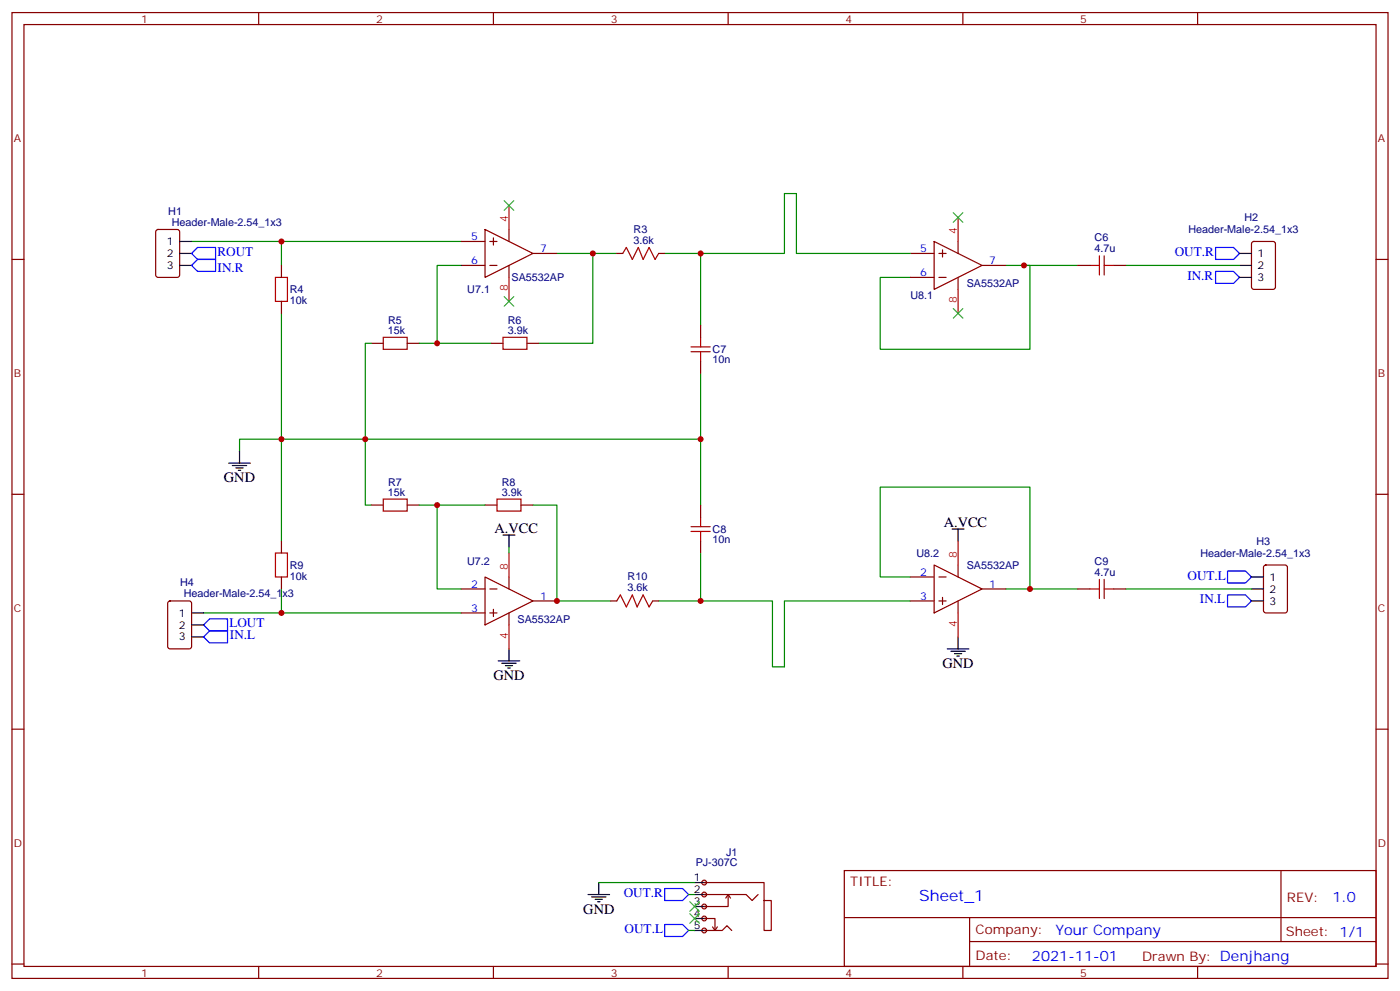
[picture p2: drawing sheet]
<svg xmlns="http://www.w3.org/2000/svg" width="412mm" height="292mm" viewBox="0 0 412 292" stroke-linecap="round" stroke-linejoin="round" font-family="sans-serif">
<g fill="none" stroke="#870000" stroke-width=".35">
<path d="M3.5 3.7h405.4v284.3h-405.4zM7.1 7.2h398.2v277.3h-398.2zM76.2 3.7v3.5M145.3 3.7v3.5M214.5 3.7v3.5M283.6 3.7v3.5M352.8 3.7v3.5M3.5 76.4h3.6M368.9 71.3l.5-.2h5.6l.7 .4v13l-.5 .6-5.8 .1-.7-.5v-12.9zM405.3 76.4h3.6M3.5 145.5h3.6M405.3 145.5h3.6"/>
<path d="M372.4 166.5l.5-.2h5.6l.7 .5v12.9l-.4 .7h-5.9l-.7-.4v-13zM3.5 214.7h3.6M405.3 214.7h3.6M248.7 256.3h156.6v28.2h-156.6zM377.3 256.3v20.9M248.7 270.1h156.5M285.6 277.2h119.6M285.6 270.1v14.2M3.5 283.8h3.6M76.2 284.5v3.5M145.3 284.5v3.5M214.5 284.5v3.5"/>
<path d="M283.6 284.5v3.5M352.8 284.5v3.5M405.3 283.8h3.6"/>
</g>
<path d="M358.1 79.9h5.3l1.7 1.8-1.7 1.7h-5.3zM358.1 72.8h5.3l1.7 1.8-1.7 1.8h-5.3zM361.6 175.2h5.3l1.8 1.7-1.8 1.8h-5.3zM361.6 168.1h5.3l1.8 1.8-1.8 1.7h-5.3z" fill="none" stroke="#00f" stroke-width=".35"/>
<path d="M365.1 74.6h3.6M365.1 78.1h3.6M365.1 81.7h3.6M368.7 176.9h3.5M368.7 169.9h3.5M368.7 173.4h3.5" fill="none" stroke="#000" stroke-width=".35"/>
<path d="M56.4 71.1h79.4M60 180.4h75.8" fill="none" stroke="#008700" stroke-width=".35"/>
<g fill="#f0f0f0" stroke="#870000" stroke-width=".35">
<circle cx="207.4" cy="273.9" r=".71"/>
<circle cx="207.4" cy="270.4" r=".71"/>
<circle cx="207.4" cy="266.9" r=".71"/>
<circle cx="207.4" cy="263.3" r=".71"/>
<circle cx="207.4" cy="259.8" r=".71"/>
</g>
<g fill="none" stroke="#000" stroke-width=".35">
<path d="M52.9 78.1h3.5M52.9 71.1h3.5M52.9 74.6h3.5M67.4 136.3h6.3M68.4 137.1h4.3M69.5 137.8h2.1M70.2 138.5h.7M70.6 132.8v3.5M148.2 157.5h3.5M149.9 157.5v3.5M280.5 155.8h3.5M282.2 155.8v3.5"/>
<path d="M56.4 187.5h3.6M56.4 180.4h3.6M56.4 184h3.6M146.8 194.6h6.3M147.8 195.3h4.2M148.9 196h2.1M149.6 196.7h.7M149.9 191v3.6M279 191h6.4M280.1 191.7h4.2M281.2 192.4h2.1M281.9 193.1h.7"/>
<path d="M282.2 187.5v3.5M176.4 259.8v3.5M204.6 259.8h3.5M173.2 263.3h6.4M174.3 264.1h4.2M175.3 264.8h2.1M176 265.5h.7M204.6 263.3h3.5M204.6 266.9h3.5M204.6 270.4h3.5M204.6 273.9h3.5"/>
</g>
<g fill="none" stroke="#870000" stroke-width=".35">
<path d="M46.1 67.8l.5-.2h5.6l.7 .4v13l-.4 .6-5.9 .1-.7-.5v-12.9zM82.9 78.1v3.6M135.8 78.1h7.1M135.8 71.1h7.1M142.9 67.6l14.1 7-14.1 7.1zM144.3 78.1h2.1M144.3 71.1h2.1M145.3 70v2.1M149.9 67.6v3.5M149.9 78.1v3.6M157 74.6h7M181.7 74.6h1.7"/>
<path d="M194 74.6h1.8M268.1 74.6h7.1M275.2 71.1l14.1 7-14.1 7.1zM276.6 74.6h2.1M277.6 73.6v2.1M282.2 71.1v3.5M289.3 78.1h7M317.5 78.1h3.5M328.1 78.1h3.5M82.9 88.7v3.6M206.4 95.8v3.5M268.1 81.7h7.1"/>
<path d="M276.6 81.7h2.1M282.2 81.7v3.5M109.4 101.1h3.5M119.9 101.1h3.6M144.6 101.1h3.6M155.2 101.1h3.5M206.4 106.4v3.5M82.9 159.3v3.5M109.4 148.7h3.5M119.9 148.7h3.6M142.9 148.7h3.5M153.5 148.7h3.5"/>
<path d="M206.4 148.7v3.5M206.4 159.3v3.5M49.6 177.1l.5-.2h5.6l.7 .4v13l-.4 .7h-5.9l-.7-.4v-13zM82.9 169.9v3.5M135.8 173.4h7.1M142.9 169.9l14.1 7-14.1 7.1zM144.3 173.4h2.1M145.3 179.4v2.1M149.9 169.9v3.5M157 176.9h7M179.9 176.9h1.8M192.3 176.9h1.7"/>
<path d="M268.1 176.9h7.1M268.1 169.9h7.1M275.2 166.3l14.1 7.1-14.1 7zM276.6 176.9h2.1M276.6 169.9h2.1M277.6 175.9v2.1M282.2 166.3v3.6M282.2 176.9v3.5M289.3 173.4h7M317.5 173.4h3.5M328.1 173.4h3.5M135.8 180.4h7.1"/>
<path d="M144.3 180.4h2.1M149.9 180.4v3.6M207.4 259.8h17.7v5.3h2.1v8.8h-2.1v-8.8M207.4 263.3h12.4l1.7 1.8 1.8-1.8M207.4 273.9h5.3l1.4-1.4 1.4 1.4M207.4 270.4h3.2v3.5M209.9 272.9l.7 1M211.3 272.9l-.7 1M214.5 263.3v3.6h-7.1M214.5 263.3l.7 1.1M214.5 263.3l-.7 1.1"/>
</g>
<path d="M56.4 74.6l1.8-1.8h5.3v3.6h-5.3zM58.2 76.4h5.3v3.5h-5.3l-1.8-1.8zM60 184l1.7-1.8h5.3v3.5h-5.3zM60 187.5l1.7-1.8h5.3v3.6h-5.3zM195.8 261.6h5.3l1.7 1.7-1.7 1.8h-5.3zM195.8 272.2h5.3l1.7 1.7-1.7 1.8h-5.3z" fill="none" stroke="#00f" stroke-width=".35"/>
<g fill="none" stroke="#008700" stroke-width=".35">
<path d="M82.9 71.1v7M135.8 78.1h-7v23M164 74.6h17.7M174.6 74.6v26.5h-15.9M195.8 74.6h10.6v21.2M206.4 74.6h24.7v-17.6h3.5v17.6h33.5M296.3 78.1h7.1v24.7h-44.1v-21.1h8.8M301.6 78.1h15.9M331.6 78.1h33.5M82.9 92.3v67M109.4 101.1h-1.8v28.2h98.8M123.5 101.1h21.1"/>
<path d="M206.4 109.9v38.8M70.6 132.8v-3.5h37v19.4h1.8M123.5 148.7h19.4M128.8 148.7v24.7h7M157 148.7h7v28.2h15.9M82.9 173.4v7M149.9 161v1.8M206.4 162.8v14.1h-12.4M206.4 176.9h21.1v19.4h3.6v-19.4h37M268.1 169.9h-8.8v-26.5h44.1v30h-7.1M303.4 173.4h14.1M331.6 173.4h37.1"/>
<path d="M176.4 259.8h28.2M202.8 263.3h1.8M202.8 273.9h1.8"/>
</g>
<path d="M148.5 59.1l2.8 2.8M151.3 59.1l-2.8 2.8M280.8 62.6l2.8 2.8M283.6 62.6l-2.8 2.8M148.5 87.3l2.8 2.8M151.3 87.3l-2.8 2.8M280.8 90.8l2.8 2.9M283.6 90.8l-2.8 2.9M203.2 265.5l2.8 2.8M203.2 269l2.8 2.8M206 265.5l-2.8 2.8M206 269l-2.8 2.8" fill="none" stroke="#3c3" stroke-width=".35"/>
<g fill="none" stroke="#a10000" stroke-width=".35">
<path d="M183.4 74.6l1.1-1.8 1.8 3.6 1.7-3.6 1.4 3.6 1.8-3.6 1.8 3.6 1-1.8M321 78.1h2.8M323.8 75.3v5.7M325.3 75.3v5.7M325.3 78.1h2.8M81.1 81.7h3.6v7h-3.6zM112.9 99.3h7v3.5h-7zM148.2 99.3h7v3.5h-7zM206.4 99.3v2.8M203.6 103.5h5.6M203.6 102.1h5.6M206.4 103.5v2.9"/>
<path d="M112.9 146.9h7v3.6h-7zM146.4 146.9h7.1v3.6h-7.1zM203.6 156.5h5.6M203.6 155h5.6M206.4 152.2v2.8M206.4 156.5v2.8M81.1 162.8h3.6v7.1h-3.6zM181.7 176.9l1-1.7 1.8 3.5 1.8-3.5 1.4 3.5 1.7-3.5 1.8 3.5 1.1-1.8M321 173.4h2.8M323.8 170.6v5.6M325.3 170.6v5.6M325.3 173.4h2.8"/>
</g>
<path d="M149.9 60.5v7.1M282.2 64v7.1M149.9 81.7v7M282.2 85.2v7.1M282.2 159.3v7M149.9 162.8v7.1M149.9 184v7M282.2 180.4v7.1" fill="none" stroke="#f00" stroke-width=".35"/>
<g fill="#c00">
<circle cx="82.9" cy="180.4" r=".88"/>
<circle cx="82.9" cy="71.1" r=".88"/>
<circle cx="303.4" cy="173.4" r=".88"/>
<circle cx="82.9" cy="129.3" r=".88"/>
<circle cx="164" cy="176.9" r=".88"/>
<circle cx="107.6" cy="129.3" r=".88"/>
<circle cx="128.8" cy="101.1" r=".88"/>
<circle cx="128.8" cy="148.7" r=".88"/>
<circle cx="174.6" cy="74.6" r=".88"/>
<circle cx="206.4" cy="129.3" r=".88"/>
<circle cx="206.4" cy="74.6" r=".88"/>
<circle cx="206.4" cy="176.9" r=".88"/>
<circle cx="301.6" cy="78.1" r=".88"/>
</g>
<text font-size="4.6" fill="#00f" x="270.8" y="265.3">Sheet_1</text>
<g font-size="4.2">
<text x="66" y="142">GND</text>
<text x="278" y="155">A.VCC</text>
<text x="145.7" y="156.8">A.VCC</text>
<text x="277.6" y="196.7">GND</text>
<text x="145.3" y="200.2">GND</text>
<text x="171.8" y="269">GND</text>
</g>
<g font-size="4.2" fill="#00f">
<text x="392.5" y="265.6">1.0</text>
<text x="310.9" y="275.1">Your Company</text>
<text x="304" y="282.9">2021-11-01</text>
</g>
<g font-size="3.9" fill="#00f">
<text x="64" y="75.4">ROUT</text>
<text x="346" y="75.4">OUT.R</text>
<text x="64.1" y="80.1">IN.R</text>
<text x="349.8" y="82.4">IN.R</text>
<text x="349.8" y="170.7">OUT.L</text>
<text x="353.5" y="177.6">IN.L</text>
<text x="67.6" y="184.7">LOUT</text>
<text x="67.7" y="188.2">IN.L</text>
<text x="183.8" y="264.1">OUT.R</text>
<text x="184" y="274.8">OUT.L</text>
</g>
<g font-size="3.9" fill="#800">
<text x="250.5" y="260.9">TITLE:</text>
<text x="379.1" y="265.6">REV:</text>
<text x="287.4" y="275.1">Company:</text>
<text x="378.7" y="275.7">Sheet: 1/1</text>
<text x="287.4" y="282.8">Date:</text>
<text x="336.4" y="282.8">Drawn By: Denjhang</text>
</g>
<g font-size="3.2" fill="#800">
<text x="41.6" y="6.7">1</text>
<text x="110.8" y="6.7">2</text>
<text x="179.9" y="6.7">3</text>
<text x="249.1" y="6.7">4</text>
<text x="318.2" y="6.7">5</text>
<text x="4.1" y="41.8">A</text>
<text x="405.9" y="41.8">A</text>
<text x="4.1" y="110.9">B</text>
<text x="405.9" y="110.9">B</text>
<text x="4.1" y="180.1">C</text>
<text x="405.9" y="180.1">C</text>
<text x="4.1" y="249.2">D</text>
<text x="405.9" y="249.2">D</text>
<text x="41.6" y="287.5">1</text>
<text x="110.8" y="287.5">2</text>
<text x="179.9" y="287.5">3</text>
<text x="249.1" y="287.5">4</text>
<text x="318.2" y="287.5">5</text>
</g>
<g font-size="3.2" fill="#000080">
<text x="49.6" y="63.3">H1</text>
<text x="366.6" y="65.2">H2</text>
<text x="50.6" y="66.5">Header-Male-2.54_1x3</text>
<text x="186.6" y="71.8">3.6k</text>
<text x="186.6" y="68.6">R3</text>
<text x="322.5" y="71">C6</text>
<text x="350.1" y="68.7">Header-Male-2.54_1x3</text>
<text x="322.4" y="74.3">4.7u</text>
<text x="150.7" y="82.8">SA5532AP</text>
<text x="85.4" y="89.5">10k</text>
<text x="85.4" y="86.3">R4</text>
<text x="137.6" y="86.4">U7.1</text>
<text x="268.2" y="88.1">U8.1</text>
<text x="284.8" y="84.6">SA5532AP</text>
<text x="114.3" y="95.3">R5</text>
<text x="149.6" y="95.3">R6</text>
<text x="114.3" y="98.2">15k</text>
<text x="149.6" y="98.2">3.9k</text>
<text x="209.9" y="107">10n</text>
<text x="209.9" y="104">C7</text>
<text x="114.3" y="142.9">R7</text>
<text x="147.8" y="142.9">R8</text>
<text x="114.3" y="145.9">15k</text>
<text x="147.8" y="145.9">3.9k</text>
<text x="209.9" y="159.9">10n</text>
<text x="209.9" y="156.9">C8</text>
<text x="370.1" y="160.5">H3</text>
<text x="85.4" y="167.5">R9</text>
<text x="137.6" y="166.3">U7.2</text>
<text x="269.9" y="164">U8.2</text>
<text x="284.8" y="167.5">SA5532AP</text>
<text x="322.5" y="166.3">C9</text>
<text x="353.6" y="164">Header-Male-2.54_1x3</text>
<text x="53.1" y="172.6">H4</text>
<text x="85.4" y="170.7">10k</text>
<text x="184.9" y="170.9">R10</text>
<text x="322.4" y="169.5">4.7u</text>
<text x="54.1" y="175.9">Header-Male-2.54_1x3</text>
<text x="184.9" y="174.1">3.6k</text>
<text x="152.5" y="183.4">SA5532AP</text>
<text x="213.9" y="251.9">J1</text>
<text x="204.9" y="255.1">PJ-307C</text>
</g>
<g font-size="3.2" fill="#f00">
<text x="149.6" y="65.4" transform="rotate(-90 149.6 65.4)">4</text>
<text x="281.9" y="69" transform="rotate(-90 281.9 69)">4</text>
<text x="149.6" y="85.8" transform="rotate(-90 149.6 85.8)">8</text>
<text x="281.9" y="89.3" transform="rotate(-90 281.9 89.3)">8</text>
<text x="149.6" y="167.7" transform="rotate(-90 149.6 167.7)">8</text>
<text x="281.9" y="164.2" transform="rotate(-90 281.9 164.2)">8</text>
<text x="281.9" y="184.6" transform="rotate(-90 281.9 184.6)">4</text>
<text x="149.6" y="188.1" transform="rotate(-90 149.6 188.1)">4</text>
</g>
<g font-size="3.2" fill="#00f">
<text x="138.7" y="70.7">5</text>
<text x="138.7" y="77.8">6</text>
<text x="159.1" y="74.3">7</text>
<text x="271" y="74.3">5</text>
<text x="291.4" y="77.8">7</text>
<text x="271" y="81.3">6</text>
<text x="138.7" y="173">2</text>
<text x="271" y="169.5">2</text>
<text x="291.4" y="173">1</text>
<text x="159.1" y="176.6">1</text>
<text x="271" y="176.6">3</text>
<text x="138.7" y="180.1">3</text>
</g>
<g font-size="3.2">
<text x="49.1" y="72.1">1</text>
<text x="49.1" y="75.7">2</text>
<text x="370.4" y="75.7">1</text>
<text x="49.1" y="79.2">3</text>
<text x="370.4" y="82.7">3</text>
<text x="370.4" y="79.2">2</text>
<text x="373.9" y="170.9">1</text>
<text x="373.9" y="178">3</text>
<text x="373.9" y="174.4">2</text>
<text x="52.7" y="181.5">1</text>
<text x="52.7" y="185">2</text>
<text x="52.7" y="188.6">3</text>
<text x="204.4" y="259.5">1</text>
<text x="204.4" y="263">2</text>
<text x="204.4" y="266.5">3</text>
<text x="204.4" y="270.1">4</text>
<text x="204.4" y="273.6">5</text>
</g>
</svg>
